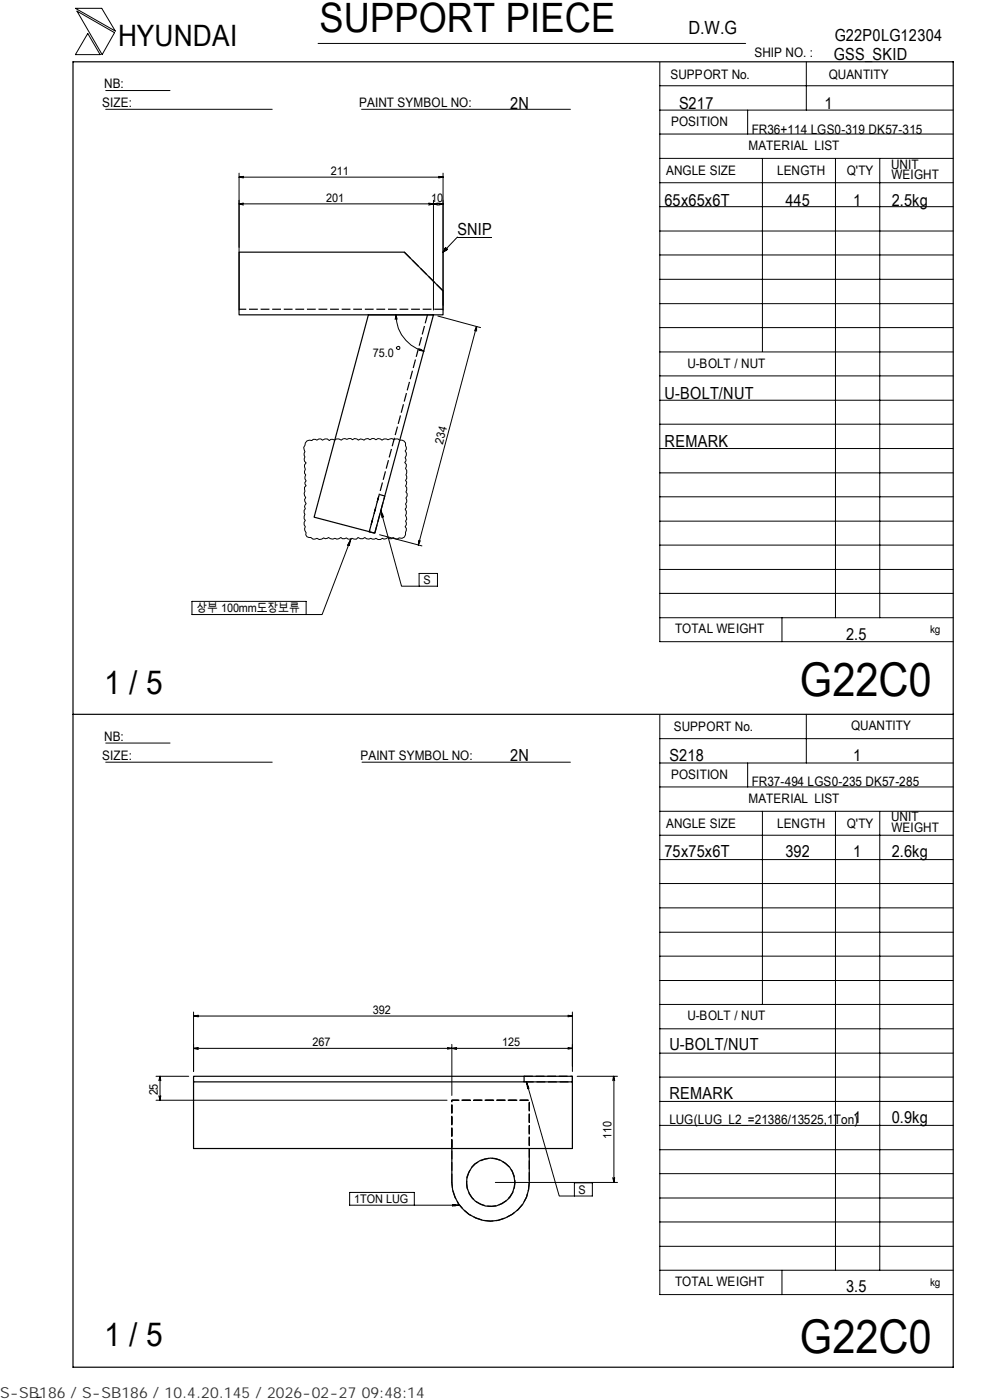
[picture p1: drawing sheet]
<svg xmlns="http://www.w3.org/2000/svg" width="210mm" height="297mm" viewBox="0 0 210 297" stroke-linecap="round" stroke-linejoin="round" font-family="sans-serif">
<g fill="none" stroke="#000" stroke-width=".25">
<path d="M15.5 13.1h186.7v277h-186.7zM50.7 53.5h35.1l8.2 8.2v5.1h-43.3zM78.1 66.8h13.8l-12.4 46.3-12.9-3.4zM15.5 151.5h186.7M111.2 229.5h-70.1v14.2h80.3v-14.2M111.2 228.3h-70.1v1.2M111.2 228.3h10.2v1.2h-10.2zM95.8 243.7v7.2a8.2 8.2 0 0 0 8.2 8.2 8.2 8.2 0 0 0 8.3-8.2v-7.2"/>
<circle cx="104.1" cy="250.8" r="5.1"/>
</g>
<path d="M90.7 66.8l-12.4 46.1M94 65.6h-43.3M94 61.7l-8.2-8.2M79.5 113.1l2.1-7.9-1.2-.3-2.1 8 1.2 .2M111.2 228.3h10.2v1.2h-10.2M95.8 243.7v-10.3h16.5v10.3M95.8 250.9v-17.5h16.5v17.5M101.1 255a5.1 5.1 0 0 0 8-3.3 5.1 5.1 0 0 0-6.4-5.8 5.1 5.1 0 0 0-2.5 8.3l.9 .8M112.3 250.9a8.2 8.2 0 0 1-8.3 8.2 8.2 8.2 0 0 1-8.2-8.2" fill="none" stroke="#000" stroke-width=".25" stroke-dasharray="1.9 .6" stroke-linecap="butt"/>
<g fill="none" stroke="#000" stroke-width=".21">
<path d="M16 1.8h5.6l2.9 4.8zM16.3 2.4l8 4.5-2.6 4.7zM18.6 7.1l2.6 4.5h-5.2zM22.4 19.2h13.7M67.5 9.2h90.6M139.9 18.2h62.3M139.9 13.2v122.9h62.3M171 13.1v10.3M22.4 23.2h35.3M50.7 36.7v29.1M50.7 37.6l.9 .2M50.7 37.6h43.3"/>
<path d="M51.6 37.4l-.9 .2M76.7 23.2h44.3M93 37.4l1 .2M94 36.7v29.1M94 37.6l-1 .2M139.9 38.8h62.3M139.9 33.6h62.3M139.9 28.4h62.3M139.9 23.4h62.3M158.6 23.4v5M161.7 33.6v41M177.2 33.7v97.4"/>
<path d="M186.6 33.7v97.4M50.7 43.3l.9 .2M50.7 43.3h43.3M51.6 43.1l-.9 .2M90.9 43.1l1 .2M91.9 42.5v23.3M91.9 43.3l-1 .2M91.9 43.3l1 .2M92.9 43.1l-1 .2M93 43.1l1 .2M94 43.3l-1 .2M94.5 52.6l.4 .3-.9 .6z"/>
<path d="M104.4 50.3h-7.4l-3 3.2M139.9 59.3h62.3M139.9 54.1h62.3M139.9 49h62.3M139.9 43.8h62.3M84 66.8a7.9 7.9 0 0 0 5.9 7.7M84 66.8l-.2 1M84 66.8l.2 .9M84.2 73.6h.5v.5h-.5l-.1-.3zM88.9 74.3l1 .2M89 74l.9 .5M92.9 67l9 2.5"/>
<path d="M101.1 69.2l-.4 1M101.1 69.2v1.1M101.1 69.2l-12.4 46.4M139.9 79.7h62.3M139.9 74.7h62.3M139.9 69.5h62.3M139.9 64.4h62.3M65.1 93.5l.5-.1 .5 .1 .4-.3 .7 .2 .4-.3h.5l.3 .3 .5-.3h.5l.4 .4 .4-.3 .7 .2 .5-.3h.5l.5 .3 .7-.4 .5 .2 .8-.2 .4 .3 .4-.3 .5 .1 .3 .3 .4-.3 .8 .3 .3-.3 .6-.1 .4 .3 .4-.3h.4l.4 .3 .5-.3 .5 .1 .3 .3 .4-.3 .9 .2 .8-.3 .5 .3 .8-.2 .3 .3a.99 .99 0 0 1 1.3 1.2l.2 .7-.3 .4 .3 .4v.5l-.3 .5 .2 .7-.3 .3 .4 .4-.2 .9 .3 .4-.2 .9 .2 .8-.3 .4 .3 .4-.3 .8 .3 .4-.2 .9 .2 .3v.5l-.2 .5 .2 .4v.4l-.3 .4 .2 .8-.3 .3 .3 .4-.2 1 .3 .7-.3 .5 .2 .7-.3 .4 .3 .4v.4l-.4 1.5-.6 .2-.5-.1-.5 .3-.8-.4-.4 .3h-.4l-.3-.3-.9 .4-.3-.2-.4 .3h-.5l-.5-.3-.3 .2-.8-.2-.4 .2-.5-.1-.3-.3-.4 .3h-.6l-.5-.3-.3 .4-.9-.2-.9 .2-.3-.3-.9 .2-.3-.3-.4 .3-.5 .1-.4-.2-.4 .2-.9-.4-.7 .3-.3-.2-1 .4-.5-.3-.8 .2-.5-.4-.8-.1-.3-.5 .1-.4-.3-.8 .2-.5-.3-.4v-.5l.3-.4-.3-.3 .2-1-.2-.8 .3-.4-.2-.4 .3-.7-.3-.8 .2-.4-.3-1 .2-.4-.1-.8 .3-.4-.2-.3v-.3l.2-.4-.2-.4 .1-.9-.2-.3 .2-.8-.2-1 .3-.4-.3-.3-.1-.5 .2-.5-.2-.7 .2-.4-.3-.9 .4-.9zM139.9 95.2h62.3M139.9 90h62.3M139.9 84.9h62.3M74 115.2l.2 .1"/>
<path d="M74.4 114.4l-6.1 16h-3.4M74.4 114.4l-.3 1.3-.4-.1zM80.5 113.4l9 2.4M80.8 108.3l4.4 16.1h3.7M80.8 108.3l.6 1.3-.4 .1zM81.2 109.2l-.3 .1M88.8 114.6l-.1 1M89.1 114.7l-.4 .9M139.9 100.3h62.3M139.9 115.6h62.3M139.9 110.6h62.3M139.9 105.4h62.3"/>
<path d="M40.7 127.6h24.2v2.8h-24.2zM88.9 121.7h3.9v2.7h-3.9zM139.9 131.1h62.3M139.9 125.9h62.3M139.9 120.8h62.3M165.9 131.1v5M22.4 157.6h13.7M139.9 151.7v122.9h62.3M139.9 156.7h62.3M171 151.5v10.4M22.4 161.7h35.3M76.8 161.7h44.2"/>
<path d="M139.9 177.2h62.3M139.9 172.1h62.3M139.9 167h62.3M139.9 161.9h62.3M158.6 161.9v5.1M161.7 172.1v41M177.2 172.2v97.3M186.6 172.2v97.3M139.9 182.4h62.3M139.9 197.8h62.3M139.9 192.6h62.3M139.9 187.4h62.3"/>
<path d="M41.1 214.7v12.6M41.1 215.6l1 .1M41.1 215.6h80.3M42.1 215.4l-1 .2M120.5 215.4l.9 .2M121.4 215.6l-.9 .1M121.4 214.7v12.6M139.9 218.3h62.3M139.9 213.1h62.3M139.9 208h62.3M139.9 202.9h62.3M33.1 233.4h61.7"/>
<path d="M33.1 228.3h6.9M33.7 232.5l.2 .9M33.9 228.3l-.2 1M33.9 228.3l.2 1M33.9 228.3v5.1M34.1 232.5l-.2 .9M41.1 222.4l1 .3M42.1 222.2l-1 .2M94.9 222.2l.9 .2M95.8 221.6v10.8M95.8 222.4l-.9 .2M95.8 222.4l1 .3"/>
<path d="M96.8 222.2l-1 .2M111.7 229.5l6.9 24.2h3.2M111.7 229.5l.5 1.4-.3 .1zM112 230.5h-.2M120.5 222.2l.9 .2M121.4 222.4h-80.3M121.4 222.4l-.9 .2M122.4 228.3h8.6M130 229.3l.1-1 .3 1M130.2 228.3v22.6M139.9 238.7h62.3M139.9 233.7h62.3"/>
<path d="M139.9 228.5h62.3M139.9 223.4h62.3M96 255.6l1.4 .1-1.4 .2zM96.5 255.6v.3M97.4 255.7h-23.2v-2.7h13.7v2.7M105.1 250.9h25.9M121.8 250.9h3.8v2.8h-3.8zM130 249.8l.2 1.1M130.4 249.8l-.2 1.1M139.9 259.2h62.3M139.9 254.2h62.3M139.9 249h62.3"/>
<path d="M139.9 243.9h62.3M139.9 269.5h62.3M139.9 264.4h62.3M165.9 269.5v5.1M8.8 296.4l-1 .1"/>
</g>
<path d="M94.1 52.7h.8v.8h-.8z" fill="#000"/>
<g font-size="9.9">
<text x="169.7" y="147.6">G22C0</text>
<text x="169.7" y="286.9">G22C0</text>
</g>
<text font-size="8.6" x="67.7" y="6.9">SUPPORT PIECE</text>
<g font-size="7">
<text x="22.1" y="147.2">1 / 5</text>
<text x="22.1" y="285.6">1 / 5</text>
</g>
<text font-size="6.3" x="25.1" y="9.8">HYUNDAI</text>
<text font-size="3.9" x="146" y="7.3">D.W.G</text>
<g font-size="3.5">
<text x="177" y="8.7">G22P0LG12304</text>
<text x="176.9" y="12.8">GSS_SKID</text>
<text x="108.2" y="23.1">2N</text>
<text x="144" y="23.1">S217</text>
<text x="174.8" y="23.1">1</text>
<text x="141" y="43.6">65x65x6T</text>
<text x="166.6" y="43.6">445</text>
<text x="180.9" y="43.6">1</text>
<text x="189.1" y="43.6">2.5kg</text>
<text x="97" y="49.9">SNIP</text>
<text x="141" y="84.6">U-BOLT/NUT</text>
<text x="141" y="94.8">REMARK</text>
<text x="179.5" y="135.8">2.5</text>
<text x="108.2" y="161.4">2N</text>
<text x="142" y="161.4">S218</text>
<text x="180.9" y="161.4">1</text>
<text x="141" y="181.9">75x75x6T</text>
<text x="166.6" y="181.9">392</text>
<text x="180.9" y="181.9">1</text>
<text x="189.1" y="181.9">2.6kg</text>
<text x="142" y="222.8">U-BOLT/NUT</text>
<text x="142" y="233.1">REMARK</text>
<text x="180.9" y="238.3">1</text>
<text x="189.1" y="238.3">0.9kg</text>
<text x="179.5" y="274.1">3.5</text>
</g>
<text font-size="3.2" fill="#323232" x="0" y="296.6">S-SB186 / S-SB186 / 10.4.20.145 / 2026-02-27 09:48:14</text>
<g font-size="2.8">
<text x="142.2" y="16.8">SUPPORT No.</text>
<text x="160" y="12.2">SHIP NO. :</text>
<text x="175.8" y="16.7">QUANTITY</text>
<text x="21.7" y="22.8">SIZE:</text>
<text x="22.1" y="18.7">NB:</text>
<text x="76.2" y="22.8">PAINT SYMBOL NO:</text>
<text x="142.3" y="26.8">POSITION</text>
<text x="159.4" y="28.4">FR36+114 LGS0-319 DK57-315</text>
<text x="158.8" y="31.7">MATERIAL LIST</text>
<text x="189" y="35.8">UNIT</text>
<text x="141.3" y="37.2">ANGLE SIZE</text>
<text x="164.8" y="37.1">LENGTH</text>
<text x="179.6" y="37.1">Q'TY</text>
<text x="189.1" y="38">WEIGHT</text>
<text x="145.8" y="78">U-BOLT / NUT</text>
<text x="143.2" y="134.4">TOTAL WEIGHT</text>
<text x="142.9" y="155">SUPPORT No.</text>
<text x="180.5" y="154.9">QUANTITY</text>
<text x="21.7" y="161.3">SIZE:</text>
<text x="22.1" y="157.1">NB:</text>
<text x="76.5" y="161.2">PAINT SYMBOL NO:</text>
<text x="142.3" y="165.3">POSITION</text>
<text x="159.4" y="166.7">FR37-494 LGS0-235 DK57-285</text>
<text x="158.8" y="170.3">MATERIAL LIST</text>
<text x="141.3" y="175.7">ANGLE SIZE</text>
<text x="164.8" y="175.6">LENGTH</text>
<text x="179.6" y="175.6">Q'TY</text>
<text x="189" y="174.2">UNIT</text>
<text x="189.1" y="176.5">WEIGHT</text>
<text x="145.8" y="216.5">U-BOLT / NUT</text>
<text x="142" y="238.4">LUG(LUG_L2_=21386/13525,1Ton)</text>
<text x="143.2" y="272.9">TOTAL WEIGHT</text>
</g>
<g font-size="2.5">
<text x="70.2" y="37.1">211</text>
<text x="69.2" y="42.8">201</text>
<text x="91.4" y="42.8">10</text>
<text x="79.1" y="75.7">75.0</text>
<text x="93.9" y="94.4" transform="rotate(-75 93.9 94.4)">234</text>
<text x="89.8" y="124">S</text>
<text x="41.7" y="129.9">상부 100mm도장보류</text>
<text x="79.1" y="215.1">392</text>
<text x="66.3" y="221.9">267</text>
<text x="106.5" y="221.9">125</text>
<text x="33.4" y="232.4" transform="rotate(-90 33.4 232.4)">25</text>
<text x="129.7" y="241.7" transform="rotate(-90 129.7 241.7)">110</text>
<text x="75.1" y="255.3">1TON LUG</text>
<text x="122.7" y="253.2">S</text>
</g>
<g font-size="2.3">
<text x="197.3" y="134.3">kg</text>
<text x="197.3" y="272.8">kg</text>
</g>
</svg>
